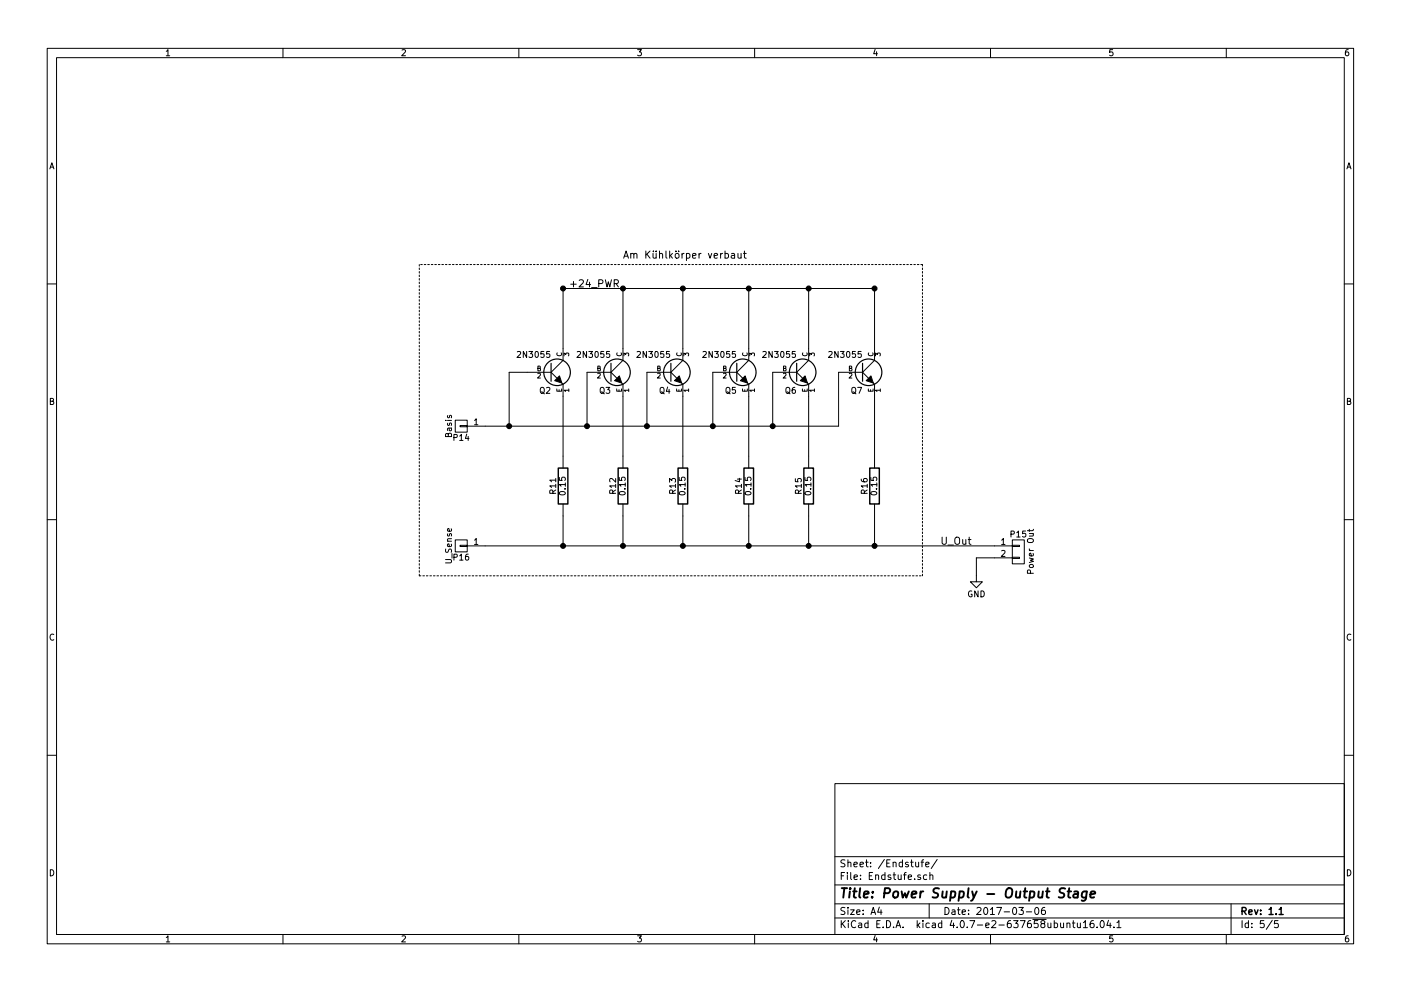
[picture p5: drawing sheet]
EESchema Schematic File Version 2
LIBS:Netzteil_Progammable-rescue
LIBS:power
LIBS:device
LIBS:transistors
LIBS:conn
LIBS:linear
LIBS:regul
LIBS:74xx
LIBS:cmos4000
LIBS:adc-dac
LIBS:memory
LIBS:xilinx
LIBS:microcontrollers
LIBS:dsp
LIBS:microchip
LIBS:analog_switches
LIBS:motorola
LIBS:texas
LIBS:intel
LIBS:audio
LIBS:interface
LIBS:digital-audio
LIBS:philips
LIBS:display
LIBS:cypress
LIBS:siliconi
LIBS:opto
LIBS:atmel
LIBS:contrib
LIBS:valves
LIBS:Netzteil_Parts
LIBS:Netzteil_Progammable-cache
EELAYER 25 0
EELAYER END
$Descr A4 11693 8268
encoding utf-8
Sheet 5 5
Title "Power Supply - Output Stage"
Date "2017-03-06"
Rev "1.1"
Comp ""
Comment1 ""
Comment2 ""
Comment3 ""
Comment4 ""
$EndDescr
$Comp
L R-RESCUE-Netzteil_Progammable R13
U 1 1
P 5700 4050
F 0 "R13" V 5780 4050 50  0000 C CNN
F 1 "0.15" V 5700 4050 50  0000 C CNN
F 2 "" H 5700 4050 60  0001 C CNN
F 3 "" H 5700 4050 60  0001 C CNN
	1    5700 4050
	-1   0    0    1   
$EndComp
$Comp
L NPN Q4
U 1 1
P 5600 3100
F 0 "Q4" H 5600 2950 50  0000 R CNN
F 1 "2N3055" H 5600 3250 50  0000 R CNN
F 2 "" H 5600 3100 60  0001 C CNN
F 3 "" H 5600 3100 60  0001 C CNN
	1    5600 3100
	1    0    0    -1  
$EndComp
$Comp
L NPN Q5
U 1 1
P 6150 3100
F 0 "Q5" H 6150 2950 50  0000 R CNN
F 1 "2N3055" H 6150 3250 50  0000 R CNN
F 2 "" H 6150 3100 60  0001 C CNN
F 3 "" H 6150 3100 60  0001 C CNN
	1    6150 3100
	1    0    0    -1  
$EndComp
$Comp
L R-RESCUE-Netzteil_Progammable R14
U 1 1
P 6250 4050
F 0 "R14" V 6330 4050 50  0000 C CNN
F 1 "0.15" V 6250 4050 50  0000 C CNN
F 2 "" H 6250 4050 60  0001 C CNN
F 3 "" H 6250 4050 60  0001 C CNN
	1    6250 4050
	-1   0    0    1   
$EndComp
$Comp
L R-RESCUE-Netzteil_Progammable R16
U 1 1
P 7300 4050
F 0 "R16" V 7380 4050 50  0000 C CNN
F 1 "0.15" V 7300 4050 50  0000 C CNN
F 2 "" H 7300 4050 60  0001 C CNN
F 3 "" H 7300 4050 60  0001 C CNN
	1    7300 4050
	-1   0    0    1   
$EndComp
$Comp
L NPN Q6
U 1 1
P 6650 3100
F 0 "Q6" H 6650 2950 50  0000 R CNN
F 1 "2N3055" H 6650 3250 50  0000 R CNN
F 2 "" H 6650 3100 60  0001 C CNN
F 3 "" H 6650 3100 60  0001 C CNN
	1    6650 3100
	1    0    0    -1  
$EndComp
$Comp
L R-RESCUE-Netzteil_Progammable R15
U 1 1
P 6750 4050
F 0 "R15" V 6830 4050 50  0000 C CNN
F 1 "0.15" V 6750 4050 50  0000 C CNN
F 2 "" H 6750 4050 60  0001 C CNN
F 3 "" H 6750 4050 60  0001 C CNN
	1    6750 4050
	-1   0    0    1   
$EndComp
Text Notes 5200 2150 0    60   ~ 0
Am Kühlkörper verbaut
$Comp
L R-RESCUE-Netzteil_Progammable R11
U 1 1
P 4700 4050
F 0 "R11" V 4780 4050 50  0000 C CNN
F 1 "0.15" V 4700 4050 50  0000 C CNN
F 2 "" H 4700 4050 60  0001 C CNN
F 3 "" H 4700 4050 60  0001 C CNN
	1    4700 4050
	-1   0    0    1   
$EndComp
$Comp
L R-RESCUE-Netzteil_Progammable R12
U 1 1
P 5200 4050
F 0 "R12" V 5280 4050 50  0000 C CNN
F 1 "0.15" V 5200 4050 50  0000 C CNN
F 2 "" H 5200 4050 60  0001 C CNN
F 3 "" H 5200 4050 60  0001 C CNN
	1    5200 4050
	-1   0    0    1   
$EndComp
$Comp
L NPN Q3
U 1 1
P 5100 3100
F 0 "Q3" H 5100 2950 50  0000 R CNN
F 1 "2N3055" H 5100 3250 50  0000 R CNN
F 2 "" H 5100 3100 60  0001 C CNN
F 3 "" H 5100 3100 60  0001 C CNN
	1    5100 3100
	1    0    0    -1  
$EndComp
$Comp
L NPN Q2
U 1 1
P 4600 3100
F 0 "Q2" H 4600 2950 50  0000 R CNN
F 1 "2N3055" H 4600 3250 50  0000 R CNN
F 2 "" H 4600 3100 60  0001 C CNN
F 3 "" H 4600 3100 60  0001 C CNN
	1    4600 3100
	1    0    0    -1  
$EndComp
$Comp
L NPN Q7
U 1 1
P 7200 3100
F 0 "Q7" H 7200 2950 50  0000 R CNN
F 1 "2N3055" H 7200 3250 50  0000 R CNN
F 2 "" H 7200 3100 60  0001 C CNN
F 3 "" H 7200 3100 60  0001 C CNN
	1    7200 3100
	1    0    0    -1  
$EndComp
$Comp
L CONN_01X02 P15
U 1 1
P 8500 4600
F 0 "P15" H 8500 4750 50  0000 C CNN
F 1 "Power Out" V 8600 4600 50  0000 C CNN
F 2 "" H 8500 4600 50  0001 C CNN
F 3 "" H 8500 4600 50  0000 C CNN
	1    8500 4600
	1    0    0    -1  
$EndComp
Wire Notes Line
	3500 4800 7700 4800
Wire Notes Line
	3500 4800 3500 2200
Wire Wire Line
	5200 4550 5200 4300
Wire Wire Line
	4700 4550 4700 4300
Connection ~ 5200 2400
Connection ~ 4700 4550
Connection ~ 5200 4550
Wire Wire Line
	4700 3300 4700 3800
Wire Wire Line
	4900 3550 4900 3100
Wire Wire Line
	4700 2400 4700 2900
Wire Wire Line
	5200 2400 5200 2900
Connection ~ 4700 2400
Wire Wire Line
	5200 3800 5200 3300
Wire Wire Line
	4400 3100 4250 3100
Wire Wire Line
	4250 3100 4250 3550
Connection ~ 4250 3550
Wire Notes Line
	7700 4800 7700 2200
Wire Wire Line
	6750 3800 6750 3300
Wire Wire Line
	6750 2400 6750 2900
Connection ~ 6750 4550
Connection ~ 6750 2400
Wire Wire Line
	6750 4550 6750 4300
Wire Wire Line
	7300 4550 7300 4300
Connection ~ 7300 2400
Connection ~ 7300 4550
Wire Wire Line
	7300 2400 7300 2900
Wire Wire Line
	7300 3800 7300 3300
Wire Wire Line
	6250 3800 6250 3300
Wire Wire Line
	6250 2400 6250 2900
Wire Wire Line
	5950 3550 5950 3100
Connection ~ 6250 4550
Connection ~ 6250 2400
Wire Wire Line
	6250 4550 6250 4300
Wire Wire Line
	5700 4550 5700 4300
Connection ~ 5700 2400
Connection ~ 5700 4550
Wire Wire Line
	5400 3550 5400 3100
Wire Wire Line
	5700 2400 5700 2900
Wire Wire Line
	5700 3800 5700 3300
Wire Wire Line
	4050 3550 7000 3550
Connection ~ 4900 3550
Connection ~ 5400 3550
Connection ~ 5950 3550
Wire Notes Line
	7700 2200 3500 2200
Wire Wire Line
	4050 4550 8300 4550
Wire Wire Line
	7000 3550 7000 3100
Wire Wire Line
	6450 3100 6450 3550
Connection ~ 6450 3550
Wire Wire Line
	4700 2400 7300 2400
$Comp
L GND #PWR57
U 1 1
P 8150 4800
F 0 "#PWR57" H 8150 4550 50  0001 C CNN
F 1 "GND" H 8150 4650 50  0000 C CNN
F 2 "" H 8150 4800 50  0000 C CNN
F 3 "" H 8150 4800 50  0000 C CNN
	1    8150 4800
	1    0    0    -1  
$EndComp
Wire Wire Line
	8300 4650 8150 4650
Wire Wire Line
	8150 4650 8150 4800
Text Label 7850 4550 0    60   ~ 0
U_Out
Text Label 4750 2400 0    60   ~ 0
+24_PWR
$Comp
L CONN_01X01 P14
U 1 1
P 3850 3550
F 0 "P14" H 3850 3650 50  0000 C CNN
F 1 "Basis" V 3950 3550 50  0000 C CNN
F 2 "" H 3850 3550 50  0001 C CNN
F 3 "" H 3850 3550 50  0000 C CNN
	1    3850 3550
	-1   0    0    1   
$EndComp
$Comp
L CONN_01X01 P16
U 1 1
P 3850 4550
F 0 "P16" H 3850 4650 50  0000 C CNN
F 1 "U_Sense" V 3950 4550 50  0000 C CNN
F 2 "" H 3850 4550 50  0001 C CNN
F 3 "" H 3850 4550 50  0000 C CNN
	1    3850 4550
	-1   0    0    1   
$EndComp
$EndSCHEMATC
